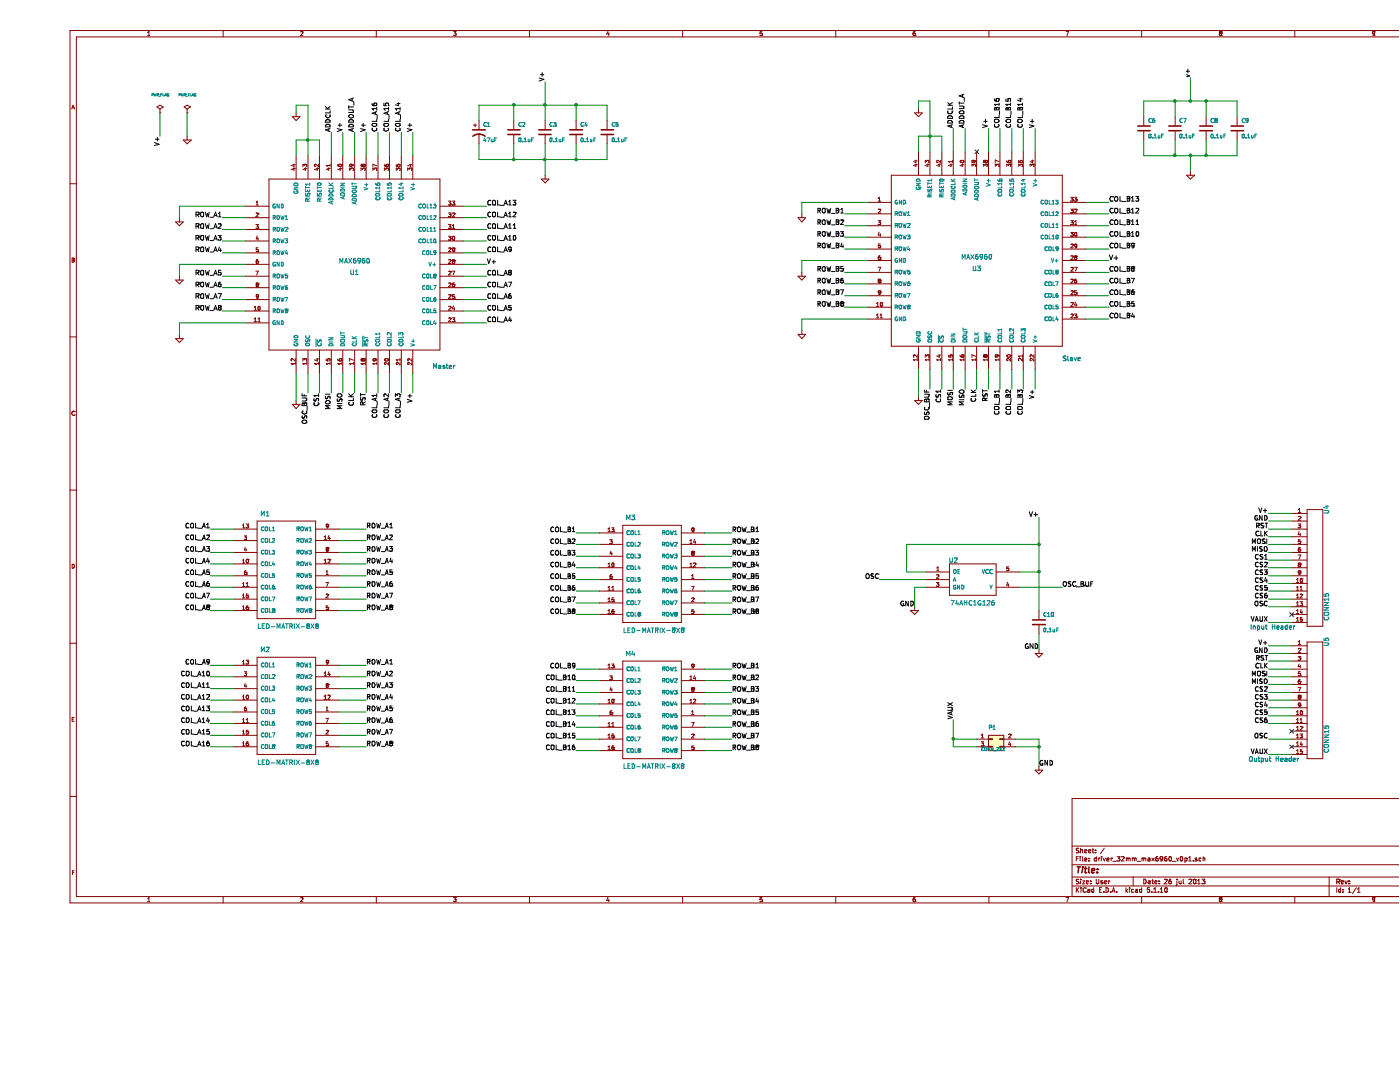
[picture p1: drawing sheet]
EESchema Schematic File Version 4
EELAYER 30 0
EELAYER END
$Descr User 18000 12000
encoding utf-8
Sheet 1 1
Title ""
Date "26 jul 2013"
Rev ""
Comp ""
Comment1 ""
Comment2 ""
Comment3 ""
Comment4 ""
$EndDescr
Connection ~ 14600 2000
Wire Wire Line
	14600 1800 14600 2000
Connection ~ 14800 1300
Wire Wire Line
	14800 1300 14800 1000
Wire Wire Line
	15400 2000 15000 2000
Connection ~ 12850 9600
Wire Wire Line
	12850 9850 12850 9600
Wire Wire Line
	12850 9600 12550 9600
Wire Wire Line
	12850 9500 12550 9500
Connection ~ 12850 7000
Wire Wire Line
	12850 6650 12850 7000
Connection ~ 12850 7350
Wire Wire Line
	12600 7550 13150 7550
Wire Wire Line
	11250 7800 11250 7550
Wire Wire Line
	11250 7550 11400 7550
Wire Wire Line
	16100 9500 15800 9500
Wire Wire Line
	16100 9300 15800 9300
Wire Wire Line
	16100 9100 15800 9100
Wire Wire Line
	16100 8900 15800 8900
Wire Wire Line
	16100 8700 15800 8700
Wire Wire Line
	16100 8500 15800 8500
Wire Wire Line
	16100 8300 15800 8300
Wire Wire Line
	16100 7700 15800 7700
Wire Wire Line
	16100 7600 15800 7600
Wire Wire Line
	16100 7400 15800 7400
Wire Wire Line
	16100 7200 15800 7200
Wire Wire Line
	16100 7000 15800 7000
Wire Wire Line
	16100 6800 15800 6800
Wire Wire Line
	16100 6600 15800 6600
Wire Wire Line
	1550 1450 1550 1750
Wire Wire Line
	3850 9450 4200 9450
Wire Wire Line
	4200 8550 3850 8550
Wire Wire Line
	4200 8850 3850 8850
Wire Wire Line
	4200 9000 3850 9000
Wire Wire Line
	2500 9600 2200 9600
Wire Wire Line
	2500 9300 2200 9300
Wire Wire Line
	2500 9000 2200 9000
Wire Wire Line
	2500 8700 2200 8700
Wire Wire Line
	2500 8550 2200 8550
Wire Wire Line
	2500 8850 2200 8850
Wire Wire Line
	2500 9150 2200 9150
Wire Wire Line
	2500 9450 2200 9450
Wire Wire Line
	3850 9150 4200 9150
Wire Wire Line
	4200 8700 3850 8700
Wire Wire Line
	3850 9300 4200 9300
Wire Wire Line
	3850 9600 4200 9600
Wire Wire Line
	3850 7850 4200 7850
Wire Wire Line
	3850 7550 4200 7550
Wire Wire Line
	4200 6950 3850 6950
Wire Wire Line
	3850 7400 4200 7400
Wire Wire Line
	2500 7700 2200 7700
Wire Wire Line
	2500 7400 2200 7400
Wire Wire Line
	2500 7100 2200 7100
Wire Wire Line
	2500 6800 2200 6800
Wire Wire Line
	3900 2000 3900 1700
Wire Wire Line
	4350 2000 4350 1700
Wire Wire Line
	4650 2000 4650 1700
Wire Wire Line
	5450 2800 5750 2800
Wire Wire Line
	5450 3700 5750 3700
Wire Wire Line
	5450 4000 5750 4000
Wire Wire Line
	5450 2950 5750 2950
Wire Wire Line
	5450 3250 5750 3250
Wire Wire Line
	4650 4800 4650 5050
Wire Wire Line
	4350 5050 4350 4800
Wire Wire Line
	4050 5050 4050 4800
Wire Wire Line
	3750 5050 3750 4800
Wire Wire Line
	3450 5050 3450 4800
Wire Wire Line
	2650 4000 2350 4000
Wire Wire Line
	2650 3700 2350 3700
Wire Wire Line
	2650 3250 2350 3250
Wire Wire Line
	2650 2950 2350 2950
Wire Wire Line
	1800 2800 1800 2650
Wire Wire Line
	1800 2650 2650 2650
Wire Wire Line
	1800 3550 1800 3400
Wire Wire Line
	1800 3400 2650 3400
Wire Wire Line
	4200 2000 4200 1700
Wire Wire Line
	4800 4800 4800 5050
Connection ~ 3450 1800
Wire Wire Line
	3300 1450 3300 1350
Wire Wire Line
	3300 1350 3450 1350
Wire Wire Line
	3450 1350 3450 1800
Wire Wire Line
	6500 1850 6500 2050
Connection ~ 6500 2050
Wire Wire Line
	6900 2050 6900 1850
Wire Wire Line
	6100 1850 6100 2050
Wire Wire Line
	5650 1850 5650 2050
Connection ~ 6900 1350
Wire Wire Line
	7300 1550 7300 1350
Wire Wire Line
	7300 1350 6900 1350
Connection ~ 6100 1350
Wire Wire Line
	5650 1350 5650 1550
Wire Wire Line
	6100 1350 6100 1550
Wire Wire Line
	6900 1350 6900 1550
Connection ~ 6500 1350
Wire Wire Line
	6500 1550 6500 1350
Connection ~ 6100 2050
Wire Wire Line
	5650 2050 6100 2050
Wire Wire Line
	7300 2050 7300 1850
Connection ~ 6900 2050
Wire Wire Line
	3600 2000 3600 1800
Wire Wire Line
	3300 2000 3300 1800
Wire Wire Line
	3300 1800 3450 1800
Wire Wire Line
	5450 3400 5750 3400
Wire Wire Line
	4800 2000 4800 1700
Wire Wire Line
	2650 4150 1800 4150
Wire Wire Line
	1800 4150 1800 4300
Wire Wire Line
	3300 5150 3300 4800
Wire Wire Line
	2650 2800 2350 2800
Wire Wire Line
	2650 3100 2350 3100
Wire Wire Line
	2650 3550 2350 3550
Wire Wire Line
	2650 3850 2350 3850
Wire Wire Line
	3600 5050 3600 4800
Wire Wire Line
	3900 5050 3900 4800
Wire Wire Line
	4200 5050 4200 4800
Wire Wire Line
	4500 5050 4500 4800
Wire Wire Line
	5450 3100 5750 3100
Wire Wire Line
	5450 4150 5750 4150
Wire Wire Line
	5450 3850 5750 3850
Wire Wire Line
	5450 3550 5750 3550
Wire Wire Line
	5450 2650 5750 2650
Wire Wire Line
	4500 2000 4500 1700
Wire Wire Line
	4050 2000 4050 1700
Wire Wire Line
	3750 2000 3750 1700
Wire Wire Line
	2500 6950 2200 6950
Wire Wire Line
	2500 7250 2200 7250
Wire Wire Line
	2500 7550 2200 7550
Wire Wire Line
	2500 7850 2200 7850
Wire Wire Line
	4200 7250 3850 7250
Wire Wire Line
	4200 7100 3850 7100
Wire Wire Line
	4200 6800 3850 6800
Wire Wire Line
	3850 7700 4200 7700
Wire Wire Line
	1900 1450 1900 1750
Wire Wire Line
	11750 1950 11750 1650
Wire Wire Line
	12500 1950 12500 1650
Wire Wire Line
	13450 2600 13750 2600
Wire Wire Line
	13450 3500 13750 3500
Wire Wire Line
	13450 3800 13750 3800
Wire Wire Line
	13450 4100 13750 4100
Wire Wire Line
	13450 3050 13750 3050
Wire Wire Line
	12500 5000 12500 4750
Wire Wire Line
	12200 5000 12200 4750
Wire Wire Line
	11900 5000 11900 4750
Wire Wire Line
	11600 5000 11600 4750
Wire Wire Line
	10650 3800 10350 3800
Wire Wire Line
	10650 3500 10350 3500
Wire Wire Line
	10650 3050 10350 3050
Wire Wire Line
	10650 2750 10350 2750
Wire Wire Line
	11300 5100 11300 4750
Wire Wire Line
	9800 4250 9800 4100
Wire Wire Line
	9800 4100 10650 4100
Wire Wire Line
	12800 1950 12800 1650
Wire Wire Line
	13450 3350 13750 3350
Wire Wire Line
	11300 1750 11450 1750
Wire Wire Line
	11300 1750 11300 1950
Wire Wire Line
	11600 1750 11600 1950
Wire Wire Line
	11450 1950 11450 1750
Wire Wire Line
	11450 1300 11300 1300
Wire Wire Line
	11300 1300 11300 1400
Connection ~ 11450 1750
Wire Wire Line
	12800 4750 12800 5000
Wire Wire Line
	12200 1950 12200 1650
Wire Wire Line
	10650 3350 9800 3350
Wire Wire Line
	9800 3350 9800 3500
Wire Wire Line
	10650 2600 9800 2600
Wire Wire Line
	9800 2600 9800 2750
Wire Wire Line
	10650 2900 10350 2900
Wire Wire Line
	10650 3200 10350 3200
Wire Wire Line
	10650 3650 10350 3650
Wire Wire Line
	10650 3950 10350 3950
Wire Wire Line
	11450 5000 11450 4750
Wire Wire Line
	11750 5000 11750 4750
Wire Wire Line
	12050 5000 12050 4750
Wire Wire Line
	12350 5000 12350 4750
Wire Wire Line
	12650 4750 12650 5000
Wire Wire Line
	13450 3200 13750 3200
Wire Wire Line
	13450 2900 13750 2900
Wire Wire Line
	13450 3950 13750 3950
Wire Wire Line
	13450 3650 13750 3650
Wire Wire Line
	13450 2750 13750 2750
Wire Wire Line
	12650 1950 12650 1650
Wire Wire Line
	12350 1950 12350 1650
Wire Wire Line
	11900 1950 11900 1650
Connection ~ 15000 2000
Wire Wire Line
	15400 2000 15400 1800
Wire Wire Line
	15000 1300 15000 1500
Wire Wire Line
	14200 1500 14200 1300
Wire Wire Line
	15400 1500 15400 1300
Connection ~ 15000 1300
Wire Wire Line
	14200 2000 14200 1800
Wire Wire Line
	15000 2000 15000 1800
Wire Wire Line
	8550 7750 8900 7750
Wire Wire Line
	8900 6850 8550 6850
Wire Wire Line
	8900 7150 8550 7150
Wire Wire Line
	8900 7300 8550 7300
Wire Wire Line
	7200 7900 6900 7900
Wire Wire Line
	7200 7600 6900 7600
Wire Wire Line
	7200 7300 6900 7300
Wire Wire Line
	7200 7000 6900 7000
Wire Wire Line
	7200 6850 6900 6850
Wire Wire Line
	7200 7150 6900 7150
Wire Wire Line
	7200 7450 6900 7450
Wire Wire Line
	7200 7750 6900 7750
Wire Wire Line
	8550 7450 8900 7450
Wire Wire Line
	8900 7000 8550 7000
Wire Wire Line
	8550 7600 8900 7600
Wire Wire Line
	8550 7900 8900 7900
Wire Wire Line
	8550 9650 8900 9650
Wire Wire Line
	8550 9350 8900 9350
Wire Wire Line
	8900 8750 8550 8750
Wire Wire Line
	8550 9200 8900 9200
Wire Wire Line
	7200 9500 6900 9500
Wire Wire Line
	7200 9200 6900 9200
Wire Wire Line
	7200 8900 6900 8900
Wire Wire Line
	7200 8600 6900 8600
Wire Wire Line
	7200 8750 6900 8750
Wire Wire Line
	7200 9050 6900 9050
Wire Wire Line
	7200 9350 6900 9350
Wire Wire Line
	7200 9650 6900 9650
Wire Wire Line
	8900 9050 8550 9050
Wire Wire Line
	8900 8900 8550 8900
Wire Wire Line
	8900 8600 8550 8600
Wire Wire Line
	8550 9500 8900 9500
Wire Wire Line
	16100 6700 15800 6700
Wire Wire Line
	16100 6900 15800 6900
Wire Wire Line
	16100 7100 15800 7100
Wire Wire Line
	16100 7300 15800 7300
Wire Wire Line
	16100 7500 15800 7500
Wire Wire Line
	16100 7800 15800 7800
Wire Wire Line
	16100 8000 15800 8000
Wire Wire Line
	16100 8400 15800 8400
Wire Wire Line
	16100 8600 15800 8600
Wire Wire Line
	16100 8800 15800 8800
Wire Wire Line
	16100 9000 15800 9000
Wire Wire Line
	16100 9200 15800 9200
Wire Wire Line
	16100 9700 15800 9700
Wire Wire Line
	11400 7450 10800 7450
Wire Wire Line
	11400 7350 11150 7350
Wire Wire Line
	11150 7350 11150 7000
Wire Wire Line
	11150 7000 12850 7000
Wire Wire Line
	12850 7350 12600 7350
Wire Wire Line
	12850 8150 12850 8350
Wire Wire Line
	11750 9500 12050 9500
Wire Wire Line
	12050 9600 11750 9600
Wire Wire Line
	11750 9600 11750 9500
Connection ~ 11750 9500
Wire Wire Line
	15400 1300 15000 1300
Wire Wire Line
	14600 1300 14600 1500
Connection ~ 14600 1300
Wire Wire Line
	14800 2000 14800 2200
Connection ~ 14800 2000
Text Label 12850 9850 0    60   ~ 0
GND
$Comp
L power:GND #PWR01
U 1 1
P 12850 9850
F 0 "#PWR01" H 12850 9850 30  0001 C CNN
F 1 "GND" H 12850 9780 30  0001 C CNN
F 2 "" H 12850 9850 60  0001 C CNN
F 3 "" H 12850 9850 60  0001 C CNN
	1    12850 9850
	1    0    0    -1  
$EndComp
Text Label 11750 9250 1    60   ~ 0
VAUX
$Comp
L Connector_Generic:Conn_02x02_Odd_Even P1
U 1 1
P 12250 9500
F 0 "P1" H 12250 9650 50  0000 C CNN
F 1 "CONN_2X2" H 12260 9370 40  0000 C CNN
F 2 "" H 12250 9500 60  0001 C CNN
F 3 "" H 12250 9500 60  0001 C CNN
	1    12250 9500
	1    0    0    -1  
$EndComp
Text Label 12850 6650 2    60   ~ 0
V+
NoConn ~ 16100 9400
Text Label 12850 8350 2    60   ~ 0
GND
Text Label 11250 7800 2    60   ~ 0
GND
$Comp
L power:GND #PWR02
U 1 1
P 12850 8350
F 0 "#PWR02" H 12850 8350 30  0001 C CNN
F 1 "GND" H 12850 8280 30  0001 C CNN
F 2 "" H 12850 8350 60  0001 C CNN
F 3 "" H 12850 8350 60  0001 C CNN
	1    12850 8350
	1    0    0    -1  
$EndComp
Text Label 13150 7550 0    60   ~ 0
OSC_BUF
Text Label 10800 7450 2    60   ~ 0
OSC
$Comp
L Device:C C10
U 1 1
P 12850 8000
F 0 "C10" H 12900 8100 50  0000 L CNN
F 1 "0.1uF" H 12900 7900 50  0000 L CNN
F 2 "" H 12850 8000 60  0001 C CNN
F 3 "" H 12850 8000 60  0001 C CNN
	1    12850 8000
	1    0    0    -1  
$EndComp
$Comp
L power:GND #PWR03
U 1 1
P 11250 7800
F 0 "#PWR03" H 11250 7800 30  0001 C CNN
F 1 "GND" H 11250 7730 30  0001 C CNN
F 2 "" H 11250 7800 60  0001 C CNN
F 3 "" H 11250 7800 60  0001 C CNN
	1    11250 7800
	1    0    0    -1  
$EndComp
$Comp
L driver_64mm_max6960_v0p1:74AHC1G126 U2
U 1 1
P 12000 7450
F 0 "U2" H 11750 7700 60  0000 C CNN
F 1 "74AHC1G126" H 12000 7150 60  0000 C CNN
F 2 "" H 12000 7450 60  0001 C CNN
F 3 "" H 12000 7450 60  0001 C CNN
	1    12000 7450
	1    0    0    -1  
$EndComp
Text Label 15800 9700 2    60   ~ 0
VAUX
Text Label 15800 9500 2    60   ~ 0
OSC
Text Label 15800 9300 2    60   ~ 0
CS6
Text Label 15800 9200 2    60   ~ 0
CS5
Text Label 15800 9100 2    60   ~ 0
CS4
Text Label 15800 9000 2    60   ~ 0
CS3
Text Label 15800 8900 2    60   ~ 0
CS2
Text Label 15800 8800 2    60   ~ 0
MISO
Text Label 15800 8700 2    60   ~ 0
MOSI
Text Label 15800 8600 2    60   ~ 0
CLK
Text Label 15800 8500 2    60   ~ 0
RST
Text Label 15800 8400 2    60   ~ 0
GND
Text Label 15800 8300 2    60   ~ 0
V+
$Comp
L driver_64mm_max6960_v0p1:CONN15 U5
U 1 1
P 16300 9000
F 0 "U5" H 15550 9250 60  0000 C CNN
F 1 "CONN15" H 16800 9250 60  0000 C CNN
F 2 "" H 16300 9000 60  0001 C CNN
F 3 "" H 16300 9000 60  0001 C CNN
	1    16300 9000
	0    1    1    0   
$EndComp
Text Label 15800 8000 2    60   ~ 0
VAUX
Text Label 15800 7700 2    60   ~ 0
CS6
Text Label 15800 7600 2    60   ~ 0
CS5
Text Label 15800 7500 2    60   ~ 0
CS4
Text Label 15800 7400 2    60   ~ 0
CS3
Text Label 15800 7300 2    60   ~ 0
CS2
Text Label 15800 7200 2    60   ~ 0
CS1
Text Label 15800 7800 2    60   ~ 0
OSC
Text Label 15800 7100 2    60   ~ 0
MISO
$Comp
L driver_64mm_max6960_v0p1:CONN15 U4
U 1 1
P 16300 7300
F 0 "U4" H 15550 7550 60  0000 C CNN
F 1 "CONN15" H 16800 7550 60  0000 C CNN
F 2 "" H 16300 7300 60  0001 C CNN
F 3 "" H 16300 7300 60  0001 C CNN
	1    16300 7300
	0    1    1    0   
$EndComp
Text Label 15800 7000 2    60   ~ 0
MOSI
Text Label 15800 6900 2    60   ~ 0
CLK
Text Label 15800 6800 2    60   ~ 0
RST
Text Label 15800 6700 2    60   ~ 0
GND
Text Label 15800 6600 2    60   ~ 0
V+
$Comp
L driver_64mm_max6960_v0p1:LED-MATRIX-8X8 M3
U 1 1
P 7900 7350
F 0 "M3" H 7600 8050 60  0000 C CNN
F 1 "LED-MATRIX-8X8" H 7900 6600 60  0000 C CNN
F 2 "" H 7900 7350 60  0001 C CNN
F 3 "" H 7900 7350 60  0001 C CNN
	1    7900 7350
	1    0    0    -1  
$EndComp
Text Label 8900 6850 0    60   ~ 0
ROW_B1
Text Label 8900 7000 0    60   ~ 0
ROW_B2
Text Label 8900 7150 0    60   ~ 0
ROW_B3
Text Label 8900 7300 0    60   ~ 0
ROW_B4
Text Label 8900 7450 0    60   ~ 0
ROW_B5
Text Label 8900 7600 0    60   ~ 0
ROW_B6
Text Label 8900 7750 0    60   ~ 0
ROW_B7
Text Label 8900 7900 0    60   ~ 0
ROW_B8
Text Label 6900 6850 2    60   ~ 0
COL_B1
Text Label 6900 7000 2    60   ~ 0
COL_B2
Text Label 6900 7150 2    60   ~ 0
COL_B3
Text Label 6900 7300 2    60   ~ 0
COL_B4
Text Label 6900 7450 2    60   ~ 0
COL_B5
Text Label 6900 7600 2    60   ~ 0
COL_B6
Text Label 6900 7750 2    60   ~ 0
COL_B7
Text Label 6900 7900 2    60   ~ 0
COL_B8
Text Label 6900 9650 2    60   ~ 0
COL_B16
Text Label 6900 9500 2    60   ~ 0
COL_B15
Text Label 6900 9350 2    60   ~ 0
COL_B14
Text Label 6900 9200 2    60   ~ 0
COL_B13
Text Label 6900 9050 2    60   ~ 0
COL_B12
Text Label 6900 8900 2    60   ~ 0
COL_B11
Text Label 6900 8750 2    60   ~ 0
COL_B10
Text Label 6900 8600 2    60   ~ 0
COL_B9
Text Label 8900 9650 0    60   ~ 0
ROW_B8
Text Label 8900 9500 0    60   ~ 0
ROW_B7
Text Label 8900 9350 0    60   ~ 0
ROW_B6
Text Label 8900 9200 0    60   ~ 0
ROW_B5
Text Label 8900 9050 0    60   ~ 0
ROW_B4
Text Label 8900 8900 0    60   ~ 0
ROW_B3
Text Label 8900 8750 0    60   ~ 0
ROW_B2
Text Label 8900 8600 0    60   ~ 0
ROW_B1
$Comp
L driver_64mm_max6960_v0p1:LED-MATRIX-8X8 M4
U 1 1
P 7900 9100
F 0 "M4" H 7600 9800 60  0000 C CNN
F 1 "LED-MATRIX-8X8" H 7900 8350 60  0000 C CNN
F 2 "" H 7900 9100 60  0001 C CNN
F 3 "" H 7900 9100 60  0001 C CNN
	1    7900 9100
	1    0    0    -1  
$EndComp
NoConn ~ 12050 1950
Text Label 3900 1700 1    60   ~ 0
V+
Text Notes 13150 4650 0    60   ~ 0
Slave
Text Notes 5050 4750 0    60   ~ 0
Master
$Comp
L Device:C C6
U 1 1
P 14200 1650
F 0 "C6" H 14250 1750 50  0000 L CNN
F 1 "0.1uF" H 14250 1550 50  0000 L CNN
F 2 "" H 14200 1650 60  0001 C CNN
F 3 "" H 14200 1650 60  0001 C CNN
	1    14200 1650
	1    0    0    -1  
$EndComp
$Comp
L Device:C C7
U 1 1
P 14600 1650
F 0 "C7" H 14650 1750 50  0000 L CNN
F 1 "0.1uF" H 14650 1550 50  0000 L CNN
F 2 "" H 14600 1650 60  0001 C CNN
F 3 "" H 14600 1650 60  0001 C CNN
	1    14600 1650
	1    0    0    -1  
$EndComp
$Comp
L Device:C C8
U 1 1
P 15000 1650
F 0 "C8" H 15050 1750 50  0000 L CNN
F 1 "0.1uF" H 15050 1550 50  0000 L CNN
F 2 "" H 15000 1650 60  0001 C CNN
F 3 "" H 15000 1650 60  0001 C CNN
	1    15000 1650
	1    0    0    -1  
$EndComp
$Comp
L Device:C C9
U 1 1
P 15400 1650
F 0 "C9" H 15450 1750 50  0000 L CNN
F 1 "0.1uF" H 15450 1550 50  0000 L CNN
F 2 "" H 15400 1650 60  0001 C CNN
F 3 "" H 15400 1650 60  0001 C CNN
	1    15400 1650
	1    0    0    -1  
$EndComp
$Comp
L power:GND #PWR04
U 1 1
P 14800 2200
F 0 "#PWR04" H 14800 2200 30  0001 C CNN
F 1 "GND" H 14800 2130 30  0001 C CNN
F 2 "" H 14800 2200 60  0001 C CNN
F 3 "" H 14800 2200 60  0001 C CNN
	1    14800 2200
	1    0    0    -1  
$EndComp
Text Label 14800 1000 1    60   ~ 0
v+
$Comp
L driver_64mm_max6960_v0p1:MAX6960 U3
U 1 1
P 12050 3350
F 0 "U3" H 12050 3250 60  0000 C CNN
F 1 "MAX6960" H 12050 3400 60  0000 C CNN
F 2 "" H 12050 3350 60  0001 C CNN
F 3 "" H 12050 3350 60  0001 C CNN
	1    12050 3350
	1    0    0    -1  
$EndComp
$Comp
L power:GND #PWR05
U 1 1
P 11300 1400
F 0 "#PWR05" H 11300 1400 30  0001 C CNN
F 1 "GND" H 11300 1330 30  0001 C CNN
F 2 "" H 11300 1400 60  0001 C CNN
F 3 "" H 11300 1400 60  0001 C CNN
	1    11300 1400
	1    0    0    -1  
$EndComp
$Comp
L power:GND #PWR06
U 1 1
P 9800 4250
F 0 "#PWR06" H 9800 4250 30  0001 C CNN
F 1 "GND" H 9800 4180 30  0001 C CNN
F 2 "" H 9800 4250 60  0001 C CNN
F 3 "" H 9800 4250 60  0001 C CNN
	1    9800 4250
	1    0    0    -1  
$EndComp
Text Label 12800 5000 3    60   ~ 0
V+
Text Label 13750 3350 0    60   ~ 0
V+
Text Label 12200 1650 1    60   ~ 0
V+
Text Label 12800 1650 1    60   ~ 0
V+
$Comp
L power:GND #PWR07
U 1 1
P 9800 3500
F 0 "#PWR07" H 9800 3500 30  0001 C CNN
F 1 "GND" H 9800 3430 30  0001 C CNN
F 2 "" H 9800 3500 60  0001 C CNN
F 3 "" H 9800 3500 60  0001 C CNN
	1    9800 3500
	1    0    0    -1  
$EndComp
$Comp
L power:GND #PWR08
U 1 1
P 9800 2750
F 0 "#PWR08" H 9800 2750 30  0001 C CNN
F 1 "GND" H 9800 2680 30  0001 C CNN
F 2 "" H 9800 2750 60  0001 C CNN
F 3 "" H 9800 2750 60  0001 C CNN
	1    9800 2750
	1    0    0    -1  
$EndComp
$Comp
L power:GND #PWR09
U 1 1
P 11300 5100
F 0 "#PWR09" H 11300 5100 30  0001 C CNN
F 1 "GND" H 11300 5030 30  0001 C CNN
F 2 "" H 11300 5100 60  0001 C CNN
F 3 "" H 11300 5100 60  0001 C CNN
	1    11300 5100
	1    0    0    -1  
$EndComp
Text Label 10350 2750 2    60   ~ 0
ROW_B1
Text Label 10350 2900 2    60   ~ 0
ROW_B2
Text Label 10350 3050 2    60   ~ 0
ROW_B3
Text Label 10350 3200 2    60   ~ 0
ROW_B4
Text Label 10350 3500 2    60   ~ 0
ROW_B5
Text Label 10350 3650 2    60   ~ 0
ROW_B6
Text Label 10350 3800 2    60   ~ 0
ROW_B7
Text Label 10350 3950 2    60   ~ 0
ROW_B8
Text Label 11450 5000 3    60   ~ 0
OSC_BUF
Text Label 11600 5000 3    60   ~ 0
CS1
Text Label 11750 5000 3    60   ~ 0
MOSI
Text Label 11900 5000 3    60   ~ 0
MISO
Text Label 12050 5000 3    60   ~ 0
CLK
Text Label 12200 5000 3    60   ~ 0
RST
Text Label 12350 5000 3    60   ~ 0
COL_B1
Text Label 12500 5000 3    60   ~ 0
COL_B2
Text Label 12650 5000 3    60   ~ 0
COL_B3
Text Label 13750 4100 0    60   ~ 0
COL_B4
Text Label 13750 3950 0    60   ~ 0
COL_B5
Text Label 13750 3800 0    60   ~ 0
COL_B6
Text Label 13750 3650 0    60   ~ 0
COL_B7
Text Label 13750 3500 0    60   ~ 0
COL_B8
Text Label 13750 3200 0    60   ~ 0
COL_B9
Text Label 13750 3050 0    60   ~ 0
COL_B10
Text Label 13750 2900 0    60   ~ 0
COL_B11
Text Label 13750 2750 0    60   ~ 0
COL_B12
Text Label 13750 2600 0    60   ~ 0
COL_B13
Text Label 12650 1650 1    60   ~ 0
COL_B14
Text Label 12500 1650 1    60   ~ 0
COL_B15
Text Label 12350 1650 1    60   ~ 0
COL_B16
Text Label 11900 1650 1    60   ~ 0
ADDOUT_A
Text Label 11750 1650 1    60   ~ 0
ADDCLK
$Comp
L power:GND #PWR010
U 1 1
P 1900 1750
F 0 "#PWR010" H 1900 1750 30  0001 C CNN
F 1 "GND" H 1900 1680 30  0001 C CNN
F 2 "" H 1900 1750 60  0001 C CNN
F 3 "" H 1900 1750 60  0001 C CNN
	1    1900 1750
	1    0    0    -1  
$EndComp
Text Label 1550 1750 3    60   ~ 0
V+
$Comp
L power:PWR_FLAG #FLG011
U 1 1
P 1900 1450
F 0 "#FLG011" H 1900 1720 30  0001 C CNN
F 1 "PWR_FLAG" H 1900 1680 30  0000 C CNN
F 2 "" H 1900 1450 60  0001 C CNN
F 3 "" H 1900 1450 60  0001 C CNN
	1    1900 1450
	1    0    0    -1  
$EndComp
$Comp
L power:PWR_FLAG #FLG012
U 1 1
P 1550 1450
F 0 "#FLG012" H 1550 1720 30  0001 C CNN
F 1 "PWR_FLAG" H 1550 1680 30  0000 C CNN
F 2 "" H 1550 1450 60  0001 C CNN
F 3 "" H 1550 1450 60  0001 C CNN
	1    1550 1450
	1    0    0    -1  
$EndComp
Text Notes 16150 8100 2    60   ~ 0
Input Header
Text Notes 16200 9800 2    60   ~ 0
Output Header
$Comp
L driver_64mm_max6960_v0p1:LED-MATRIX-8X8 M2
U 1 1
P 3200 9050
F 0 "M2" H 2900 9750 60  0000 C CNN
F 1 "LED-MATRIX-8X8" H 3200 8300 60  0000 C CNN
F 2 "" H 3200 9050 60  0001 C CNN
F 3 "" H 3200 9050 60  0001 C CNN
	1    3200 9050
	1    0    0    -1  
$EndComp
Text Label 4200 8550 0    60   ~ 0
ROW_A1
Text Label 4200 8700 0    60   ~ 0
ROW_A2
Text Label 4200 8850 0    60   ~ 0
ROW_A3
Text Label 4200 9000 0    60   ~ 0
ROW_A4
Text Label 4200 9150 0    60   ~ 0
ROW_A5
Text Label 4200 9300 0    60   ~ 0
ROW_A6
Text Label 4200 9450 0    60   ~ 0
ROW_A7
Text Label 4200 9600 0    60   ~ 0
ROW_A8
Text Label 2200 8550 2    60   ~ 0
COL_A9
Text Label 2200 8700 2    60   ~ 0
COL_A10
Text Label 2200 8850 2    60   ~ 0
COL_A11
Text Label 2200 9000 2    60   ~ 0
COL_A12
Text Label 2200 9150 2    60   ~ 0
COL_A13
Text Label 2200 9300 2    60   ~ 0
COL_A14
Text Label 2200 9450 2    60   ~ 0
COL_A15
Text Label 2200 9600 2    60   ~ 0
COL_A16
Text Label 2200 7850 2    60   ~ 0
COL_A8
Text Label 2200 7700 2    60   ~ 0
COL_A7
Text Label 2200 7550 2    60   ~ 0
COL_A6
Text Label 2200 7400 2    60   ~ 0
COL_A5
Text Label 2200 7250 2    60   ~ 0
COL_A4
Text Label 2200 7100 2    60   ~ 0
COL_A3
Text Label 2200 6950 2    60   ~ 0
COL_A2
Text Label 2200 6800 2    60   ~ 0
COL_A1
Text Label 4200 7850 0    60   ~ 0
ROW_A8
Text Label 4200 7700 0    60   ~ 0
ROW_A7
Text Label 4200 7550 0    60   ~ 0
ROW_A6
Text Label 4200 7400 0    60   ~ 0
ROW_A5
Text Label 4200 7250 0    60   ~ 0
ROW_A4
Text Label 4200 7100 0    60   ~ 0
ROW_A3
Text Label 4200 6950 0    60   ~ 0
ROW_A2
Text Label 4200 6800 0    60   ~ 0
ROW_A1
Text Label 3750 1700 1    60   ~ 0
ADDCLK
Text Label 4050 1700 1    60   ~ 0
ADDOUT_A
Text Label 4350 1700 1    60   ~ 0
COL_A16
Text Label 4500 1700 1    60   ~ 0
COL_A15
Text Label 4650 1700 1    60   ~ 0
COL_A14
Text Label 5750 2650 0    60   ~ 0
COL_A13
Text Label 5750 2800 0    60   ~ 0
COL_A12
Text Label 5750 2950 0    60   ~ 0
COL_A11
Text Label 5750 3100 0    60   ~ 0
COL_A10
Text Label 5750 3250 0    60   ~ 0
COL_A9
Text Label 5750 3550 0    60   ~ 0
COL_A8
Text Label 5750 3700 0    60   ~ 0
COL_A7
Text Label 5750 3850 0    60   ~ 0
COL_A6
Text Label 5750 4000 0    60   ~ 0
COL_A5
Text Label 5750 4150 0    60   ~ 0
COL_A4
Text Label 4650 5050 3    60   ~ 0
COL_A3
Text Label 4500 5050 3    60   ~ 0
COL_A2
Text Label 4350 5050 3    60   ~ 0
COL_A1
Text Label 4200 5050 3    60   ~ 0
RST
Text Label 4050 5050 3    60   ~ 0
CLK
Text Label 3900 5050 3    60   ~ 0
MISO
Text Label 3750 5050 3    60   ~ 0
MOSI
Text Label 3600 5050 3    60   ~ 0
CS1
Text Label 3450 5050 3    60   ~ 0
OSC_BUF
Text Label 2350 4000 2    60   ~ 0
ROW_A8
Text Label 2350 3850 2    60   ~ 0
ROW_A7
Text Label 2350 3700 2    60   ~ 0
ROW_A6
Text Label 2350 3550 2    60   ~ 0
ROW_A5
Text Label 2350 3250 2    60   ~ 0
ROW_A4
Text Label 2350 3100 2    60   ~ 0
ROW_A3
Text Label 2350 2950 2    60   ~ 0
ROW_A2
Text Label 2350 2800 2    60   ~ 0
ROW_A1
$Comp
L driver_64mm_max6960_v0p1:LED-MATRIX-8X8 M1
U 1 1
P 3200 7300
F 0 "M1" H 2900 8000 60  0000 C CNN
F 1 "LED-MATRIX-8X8" H 3200 6550 60  0000 C CNN
F 2 "" H 3200 7300 60  0001 C CNN
F 3 "" H 3200 7300 60  0001 C CNN
	1    3200 7300
	1    0    0    -1  
$EndComp
$Comp
L power:GND #PWR013
U 1 1
P 3300 5150
F 0 "#PWR013" H 3300 5150 30  0001 C CNN
F 1 "GND" H 3300 5080 30  0001 C CNN
F 2 "" H 3300 5150 60  0001 C CNN
F 3 "" H 3300 5150 60  0001 C CNN
	1    3300 5150
	1    0    0    -1  
$EndComp
$Comp
L power:GND #PWR014
U 1 1
P 1800 2800
F 0 "#PWR014" H 1800 2800 30  0001 C CNN
F 1 "GND" H 1800 2730 30  0001 C CNN
F 2 "" H 1800 2800 60  0001 C CNN
F 3 "" H 1800 2800 60  0001 C CNN
	1    1800 2800
	1    0    0    -1  
$EndComp
$Comp
L power:GND #PWR015
U 1 1
P 1800 3550
F 0 "#PWR015" H 1800 3550 30  0001 C CNN
F 1 "GND" H 1800 3480 30  0001 C CNN
F 2 "" H 1800 3550 60  0001 C CNN
F 3 "" H 1800 3550 60  0001 C CNN
	1    1800 3550
	1    0    0    -1  
$EndComp
Text Label 4800 1700 1    60   ~ 0
V+
Text Label 4200 1700 1    60   ~ 0
V+
Text Label 5750 3400 0    60   ~ 0
V+
Text Label 4800 5050 3    60   ~ 0
V+
$Comp
L power:GND #PWR016
U 1 1
P 1800 4300
F 0 "#PWR016" H 1800 4300 30  0001 C CNN
F 1 "GND" H 1800 4230 30  0001 C CNN
F 2 "" H 1800 4300 60  0001 C CNN
F 3 "" H 1800 4300 60  0001 C CNN
	1    1800 4300
	1    0    0    -1  
$EndComp
$Comp
L power:GND #PWR017
U 1 1
P 3300 1450
F 0 "#PWR017" H 3300 1450 30  0001 C CNN
F 1 "GND" H 3300 1380 30  0001 C CNN
F 2 "" H 3300 1450 60  0001 C CNN
F 3 "" H 3300 1450 60  0001 C CNN
	1    3300 1450
	1    0    0    -1  
$EndComp
Text Label 6500 1050 1    60   ~ 0
V+
$Comp
L power:GND #PWR018
U 1 1
P 6500 2250
F 0 "#PWR018" H 6500 2250 30  0001 C CNN
F 1 "GND" H 6500 2180 30  0001 C CNN
F 2 "" H 6500 2250 60  0001 C CNN
F 3 "" H 6500 2250 60  0001 C CNN
	1    6500 2250
	1    0    0    -1  
$EndComp
$Comp
L Device:C C5
U 1 1
P 7300 1700
F 0 "C5" H 7350 1800 50  0000 L CNN
F 1 "0.1uF" H 7350 1600 50  0000 L CNN
F 2 "" H 7300 1700 60  0001 C CNN
F 3 "" H 7300 1700 60  0001 C CNN
	1    7300 1700
	1    0    0    -1  
$EndComp
$Comp
L Device:C C4
U 1 1
P 6900 1700
F 0 "C4" H 6950 1800 50  0000 L CNN
F 1 "0.1uF" H 6950 1600 50  0000 L CNN
F 2 "" H 6900 1700 60  0001 C CNN
F 3 "" H 6900 1700 60  0001 C CNN
	1    6900 1700
	1    0    0    -1  
$EndComp
$Comp
L Device:C C3
U 1 1
P 6500 1700
F 0 "C3" H 6550 1800 50  0000 L CNN
F 1 "0.1uF" H 6550 1600 50  0000 L CNN
F 2 "" H 6500 1700 60  0001 C CNN
F 3 "" H 6500 1700 60  0001 C CNN
	1    6500 1700
	1    0    0    -1  
$EndComp
$Comp
L Device:C C2
U 1 1
P 6100 1700
F 0 "C2" H 6150 1800 50  0000 L CNN
F 1 "0.1uF" H 6150 1600 50  0000 L CNN
F 2 "" H 6100 1700 60  0001 C CNN
F 3 "" H 6100 1700 60  0001 C CNN
	1    6100 1700
	1    0    0    -1  
$EndComp
$Comp
L Device:CP1 C1
U 1 1
P 5650 1700
F 0 "C1" H 5700 1800 50  0000 L CNN
F 1 "47uF" H 5700 1600 50  0000 L CNN
F 2 "" H 5650 1700 60  0001 C CNN
F 3 "" H 5650 1700 60  0001 C CNN
	1    5650 1700
	1    0    0    -1  
$EndComp
$Comp
L driver_64mm_max6960_v0p1:MAX6960 U1
U 1 1
P 4050 3400
F 0 "U1" H 4050 3300 60  0000 C CNN
F 1 "MAX6960" H 4050 3450 60  0000 C CNN
F 2 "" H 4050 3400 60  0001 C CNN
F 3 "" H 4050 3400 60  0001 C CNN
	1    4050 3400
	1    0    0    -1  
$EndComp
NoConn ~ 16100 7900
NoConn ~ 16100 9600
Wire Wire Line
	14600 2000 14200 2000
Wire Wire Line
	14800 1300 14600 1300
Wire Wire Line
	12850 9600 12850 9500
Wire Wire Line
	12850 7000 12850 7350
Wire Wire Line
	12850 7350 12850 7850
Wire Wire Line
	3450 1800 3450 2000
Wire Wire Line
	3450 1800 3600 1800
Wire Wire Line
	6500 2050 6500 2250
Wire Wire Line
	6500 2050 6900 2050
Wire Wire Line
	6900 1350 6500 1350
Wire Wire Line
	6100 1350 5650 1350
Wire Wire Line
	6500 1350 6500 1050
Wire Wire Line
	6500 1350 6100 1350
Wire Wire Line
	6100 2050 6500 2050
Wire Wire Line
	6900 2050 7300 2050
Wire Wire Line
	11450 1750 11600 1750
Wire Wire Line
	11450 1750 11450 1300
Wire Wire Line
	15000 2000 14800 2000
Wire Wire Line
	15000 1300 14800 1300
Wire Wire Line
	11750 9500 11750 9250
Wire Wire Line
	14600 1300 14200 1300
Wire Wire Line
	14800 2000 14600 2000
$EndSCHEMATC
